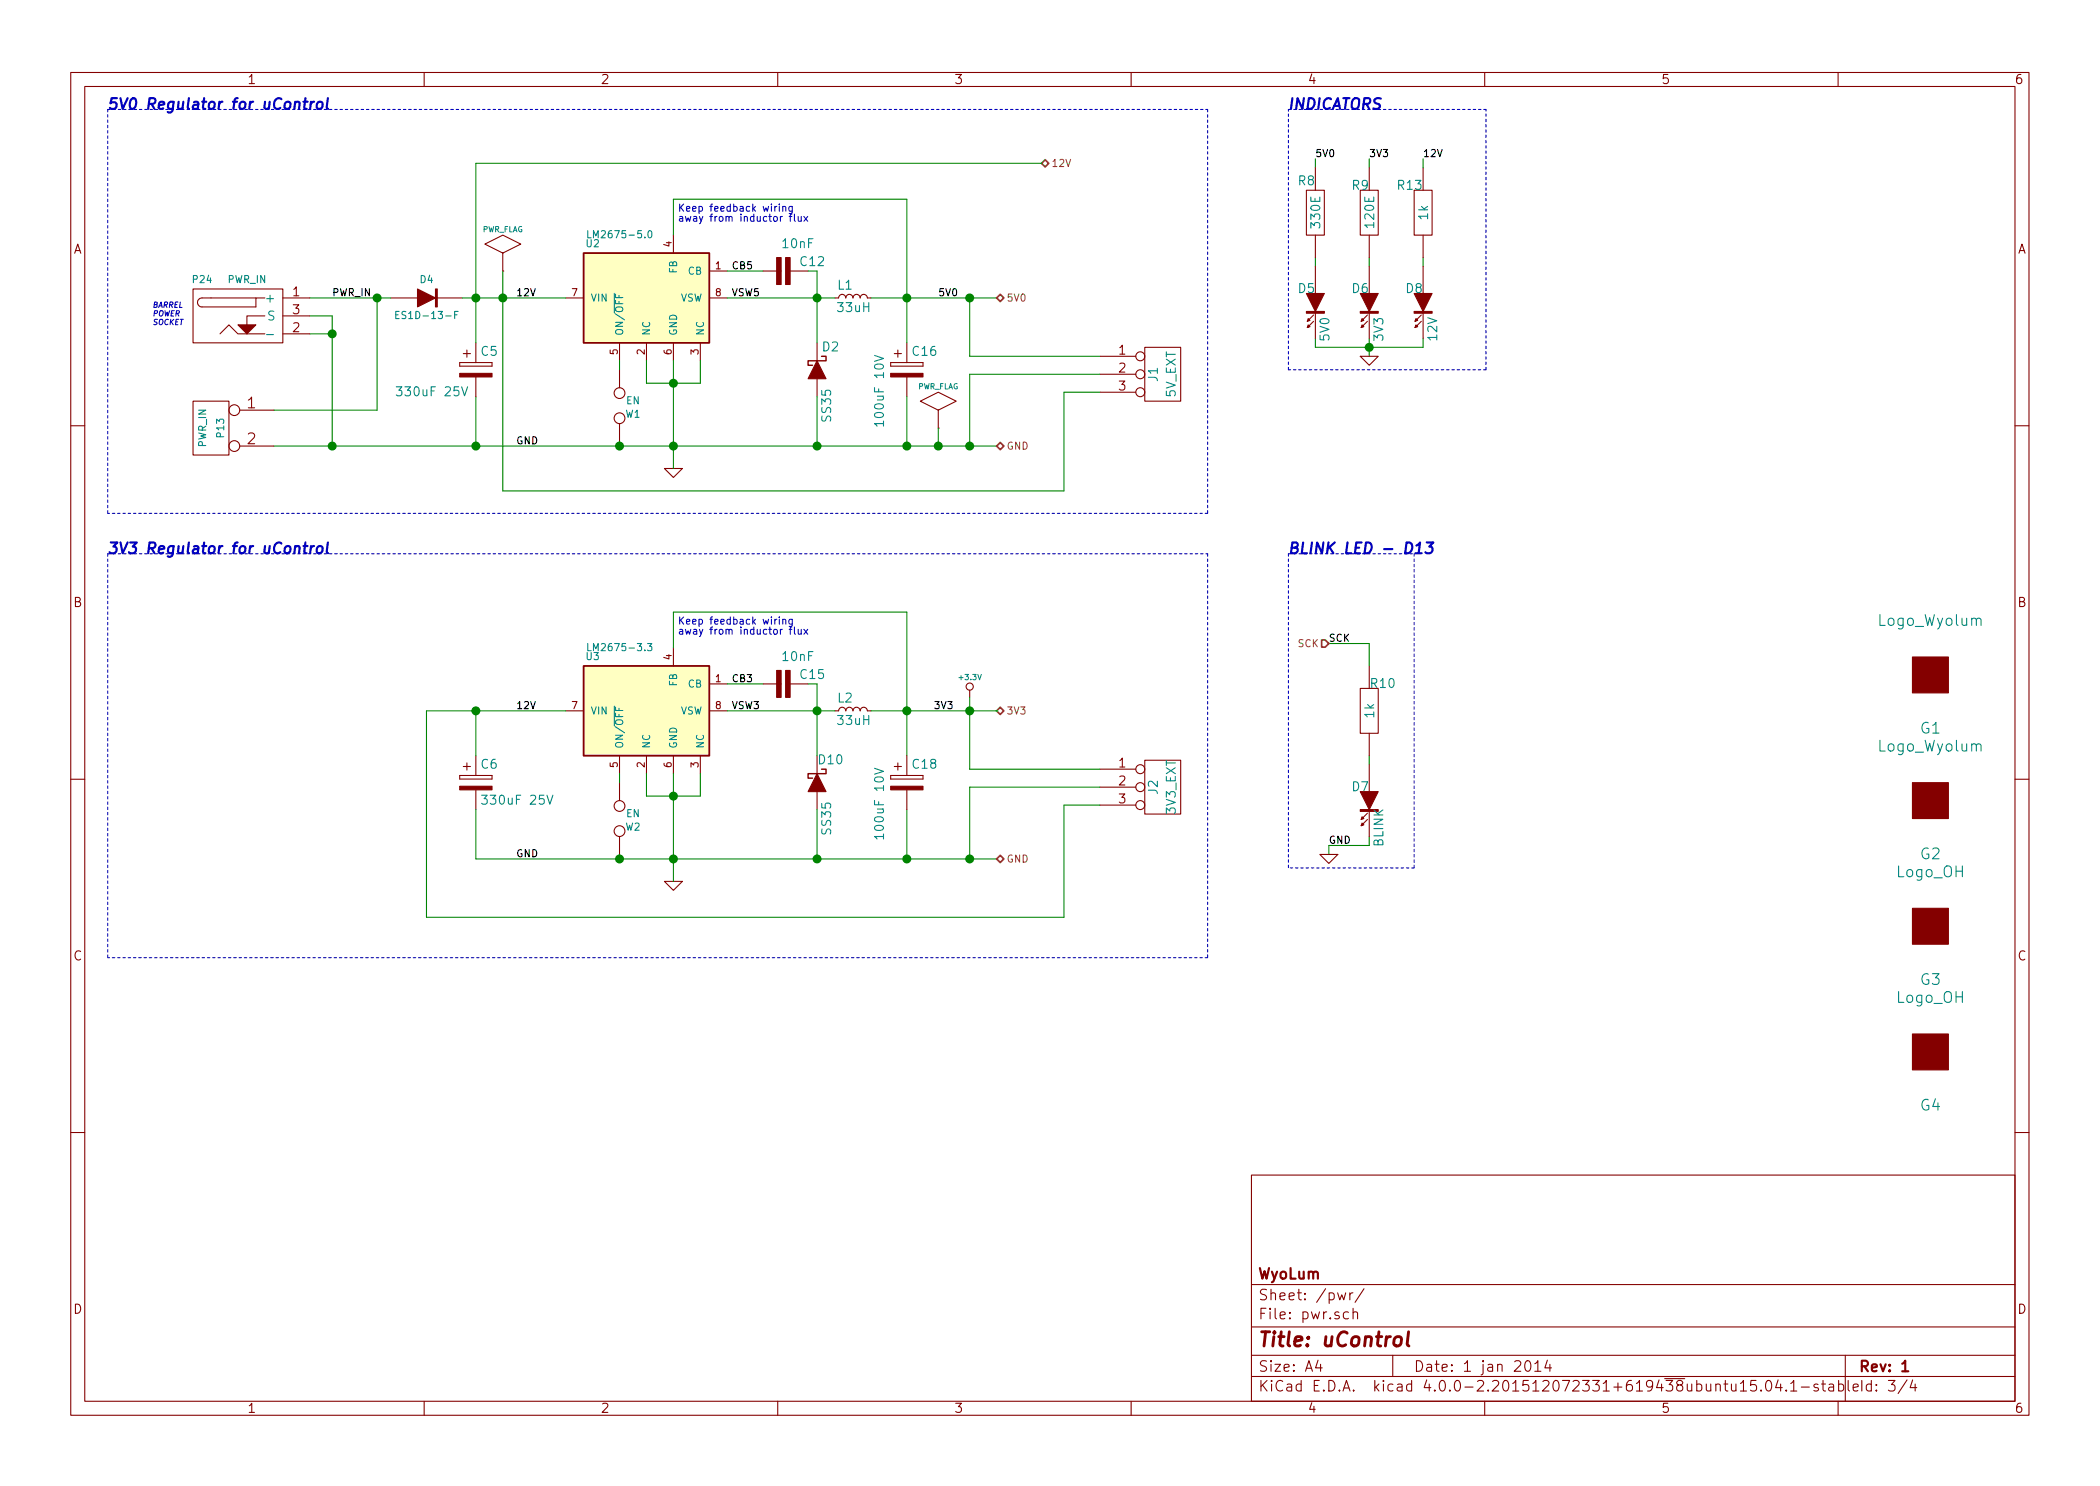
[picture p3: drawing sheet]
EESchema Schematic File Version 2
LIBS:mmM
LIBS:power
LIBS:mmM-cache
EELAYER 25 0
EELAYER END
$Descr A4 11693 8268
encoding utf-8
Sheet 3 4
Title "uControl"
Date "1 jan 2014"
Rev "1"
Comp "WyoLum"
Comment1 ""
Comment2 ""
Comment3 ""
Comment4 ""
$EndDescr
Wire Notes Line
	8275 2050 7175 2050
Wire Wire Line
	7325 1925 7925 1925
Wire Notes Line
	7175 3075 7875 3075
Wire Wire Line
	7625 3700 7625 3575
Wire Notes Line
	600  600  6725 600 
Wire Notes Line
	7175 3075 7175 4825
Wire Notes Line
	7875 3075 7875 4825
Wire Wire Line
	7625 4700 7400 4700
Wire Wire Line
	7625 4200 7625 4250
Wire Wire Line
	7625 3575 7400 3575
Wire Notes Line
	600  600  600  2850
Wire Wire Line
	7625 4700 7625 4650
Wire Wire Line
	7400 4700 7400 4750
Wire Notes Line
	6725 600  6725 2850
Wire Notes Line
	6725 2850 600  2850
Wire Notes Line
	8275 2050 8275 600 
Wire Wire Line
	7625 925  7625 875 
Wire Wire Line
	7325 1925 7325 1875
Wire Wire Line
	7625 1875 7625 1975
Wire Wire Line
	7325 1475 7325 1425
Wire Wire Line
	7625 1425 7625 1475
Connection ~ 7625 1925
Wire Wire Line
	7325 925  7325 875 
Wire Notes Line
	7175 2050 7175 600 
Wire Notes Line
	7875 4825 7175 4825
Wire Wire Line
	7925 1425 7925 1475
Wire Wire Line
	7925 1925 7925 1875
Wire Wire Line
	7925 925  7925 875 
Wire Notes Line
	7175 600  8275 600 
Text Notes 600  600  0    60   Italic 12
5V0 Regulator for uControl
$Comp
L R_1k00 R10
U 1 1
P 7625 3950
F 0 "R10" H 7700 4100 50  0000 C CNN
F 1 "1k" V 7630 3950 50  0000 C CNN
F 2 "mmM:r_0805" V 7730 3950 50  0001 C CNN
F 3 "" H 7625 3950 60  0001 C CNN
F 4 "RMCF0805JT1K00" H 7625 3950 60  0001 C CNN "manf#"
	1    7625 3950
	1    0    0    -1  
$EndComp
$Comp
L R_1k00 R13
U 1 1
P 7925 1175
F 0 "R13" H 7850 1325 50  0000 C CNN
F 1 "1k" V 7930 1175 50  0000 C CNN
F 2 "mmM:r_0805" V 8030 1175 50  0001 C CNN
F 3 "" H 7925 1175 60  0001 C CNN
F 4 "RMCF0805JT1K00" H 7925 1175 60  0001 C CNN "manf#"
	1    7925 1175
	1    0    0    -1  
$EndComp
$Comp
L R_120 R9
U 1 1
P 7625 1175
F 0 "R9" H 7575 1325 50  0000 C CNN
F 1 "120E" V 7630 1175 50  0000 C CNN
F 2 "mmM:r_0805" V 7730 1175 50  0001 C CNN
F 3 "" H 7625 1175 60  0001 C CNN
F 4 "RMCF0805JT120R" H 7625 1175 60  0001 C CNN "manf#"
	1    7625 1175
	1    0    0    -1  
$EndComp
$Comp
L R_330 R8
U 1 1
P 7325 1175
F 0 "R8" H 7275 1350 50  0000 C CNN
F 1 "330E" V 7330 1175 50  0000 C CNN
F 2 "mmM:r_0805" V 7430 1175 50  0001 C CNN
F 3 "" H 7325 1175 60  0001 C CNN
F 4 "RMCF0805JT330R" H 7325 1175 60  0001 C CNN "manf#"
	1    7325 1175
	1    0    0    -1  
$EndComp
$Comp
L V_IN P24
U 1 1
P 1425 1750
F 0 "P24" H 1125 1950 40  0000 C CNN
F 1 "PWR_IN" H 1375 1950 40  0000 C CNN
F 2 "mmM:JACK_ALIM" H 1425 1600 60  0001 C CNN
F 3 "" H 1425 1750 60  0001 C CNN
F 4 "PJ-002B" H 1425 1750 60  0001 C CNN "manf#"
	1    1425 1750
	1    0    0    -1  
$EndComp
$Comp
L LED D7
U 1 1
P 7625 4450
F 0 "D7" V 7550 4400 50  0000 C CNN
F 1 "BLINK" H 7775 4500 50  0000 C CNN
F 2 "mmM:led_0805" H 7775 4600 50  0001 C CNN
F 3 "" H 7625 4450 60  0001 C CNN
F 4 "LG M67K-H1J2-24-Z" V 7625 4450 60  0001 C CNN "manf#"
	1    7625 4450
	0    1    1    0   
$EndComp
$Comp
L LED D8
U 1 1
P 7925 1675
F 0 "D8" V 7850 1625 50  0000 C CNN
F 1 "12V" H 8075 1725 50  0000 C CNN
F 2 "mmM:led_0805" H 8075 1825 50  0001 C CNN
F 3 "" H 7925 1675 60  0001 C CNN
F 4 "LG M67K-H1J2-24-Z" V 7925 1675 60  0001 C CNN "manf#"
	1    7925 1675
	0    1    1    0   
$EndComp
$Comp
L LED D6
U 1 1
P 7625 1675
F 0 "D6" V 7550 1625 50  0000 C CNN
F 1 "3V3" H 7775 1725 50  0000 C CNN
F 2 "mmM:led_0805" H 7775 1825 50  0001 C CNN
F 3 "" H 7625 1675 60  0001 C CNN
F 4 "LG M67K-H1J2-24-Z" V 7625 1675 60  0001 C CNN "manf#"
	1    7625 1675
	0    1    1    0   
$EndComp
$Comp
L LED D5
U 1 1
P 7325 1675
F 0 "D5" V 7250 1625 50  0000 C CNN
F 1 "5V0" H 7475 1725 50  0000 C CNN
F 2 "mmM:led_0805" H 7475 1825 50  0001 C CNN
F 3 "" H 7325 1675 60  0001 C CNN
F 4 "LG M67K-H1J2-24-Z" V 7325 1675 60  0001 C CNN "manf#"
	1    7325 1675
	0    1    1    0   
$EndComp
$Comp
L D_1N4001 D4
U 1 1
P 2375 1650
F 0 "D4" H 2375 1750 40  0000 C CNN
F 1 "ES1D-13-F" H 2375 1550 40  0000 C CNN
F 2 "mmM:Diode-SMA" H 2375 1650 40  0001 C CNN
F 3 "" H 2375 1650 60  0001 C CNN
F 4 "ES1D-13-F" H 2375 1650 60  0001 C CNN "manf#"
	1    2375 1650
	1    0    0    -1  
$EndComp
Text Label 7925 875  0    40   ~ 0
12V
Text HLabel 5550 3950 2    40   BiDi ~ 0
3V3
$Comp
L +3.3V #PWR012
U 1 1
P 5400 3875
F 0 "#PWR012" H 5400 3835 30  0001 C CNN
F 1 "+3.3V" H 5400 3985 30  0000 C CNN
F 2 "" H 5400 3875 60  0001 C CNN
F 3 "" H 5400 3875 60  0001 C CNN
	1    5400 3875
	1    0    0    -1  
$EndComp
$Comp
L GND #PWR013
U 1 1
P 7625 1975
F 0 "#PWR013" H 7625 1975 30  0001 C CNN
F 1 "GND" H 7625 1905 30  0001 C CNN
F 2 "" H 7625 1975 60  0001 C CNN
F 3 "" H 7625 1975 60  0001 C CNN
	1    7625 1975
	1    0    0    -1  
$EndComp
Text Label 7625 875  0    40   ~ 0
3V3
Text Label 7325 875  0    40   ~ 0
5V0
Text Notes 7175 600  0    60   Italic 12
INDICATORS
Text Notes 7175 3075 0    60   Italic 12
BLINK LED - D13
Text Label 7400 4700 0    40   ~ 0
GND
Text HLabel 7400 3575 0    40   Input ~ 0
SCK
$Comp
L GND #PWR014
U 1 1
P 7400 4750
F 0 "#PWR014" H 7400 4750 30  0001 C CNN
F 1 "GND" H 7400 4680 30  0001 C CNN
F 2 "" H 7400 4750 60  0001 C CNN
F 3 "" H 7400 4750 60  0001 C CNN
	1    7400 4750
	-1   0    0    -1  
$EndComp
Text Label 7400 3575 0    40   ~ 0
SCK
$Comp
L GND #PWR015
U 1 1
P 3750 2600
F 0 "#PWR015" H 3750 2600 30  0001 C CNN
F 1 "GND" H 3750 2530 30  0001 C CNN
F 2 "" H 3750 2600 60  0001 C CNN
F 3 "" H 3750 2600 60  0001 C CNN
	1    3750 2600
	-1   0    0    -1  
$EndComp
$Comp
L PCB G4
U 1 1
P 10750 5850
F 0 "G4" H 10750 5550 60  0000 C CNN
F 1 "Logo_OH" H 10750 6150 60  0000 C CNN
F 2 "mmM:OSHW_6mm" H 10750 5850 60  0001 C CNN
F 3 "" H 10750 5850 60  0001 C CNN
	1    10750 5850
	1    0    0    -1  
$EndComp
$Comp
L PCB G3
U 1 1
P 10750 5150
F 0 "G3" H 10750 4850 60  0000 C CNN
F 1 "Logo_OH" H 10750 5450 60  0000 C CNN
F 2 "mmM:OSHW_6mm" H 10750 5150 60  0001 C CNN
F 3 "" H 10750 5150 60  0001 C CNN
	1    10750 5150
	1    0    0    -1  
$EndComp
$Comp
L PCB G2
U 1 1
P 10750 4450
F 0 "G2" H 10750 4150 60  0000 C CNN
F 1 "Logo_Wyolum" H 10750 4750 60  0000 C CNN
F 2 "mmM:Logo-WL3" H 10750 4450 60  0001 C CNN
F 3 "" H 10750 4450 60  0001 C CNN
	1    10750 4450
	1    0    0    -1  
$EndComp
$Comp
L PCB G1
U 1 1
P 10750 3750
F 0 "G1" H 10750 3450 60  0000 C CNN
F 1 "Logo_Wyolum" H 10750 4050 60  0000 C CNN
F 2 "mmM:Logo-WL3" H 10750 3750 60  0001 C CNN
F 3 "" H 10750 3750 60  0001 C CNN
	1    10750 3750
	1    0    0    -1  
$EndComp
$Comp
L CONN_2 P13
U 1 1
P 1175 2375
F 0 "P13" V 1125 2375 40  0000 C CNN
F 1 "PWR_IN" V 1225 2375 40  0000 C CNN
F 2 "mmM:Header_2" H 1175 2375 60  0001 C CNN
F 3 "" H 1175 2375 60  0000 C CNN
F 4 "PRPC002SFAN-RC" V 1175 2375 60  0001 C CNN "manf#"
	1    1175 2375
	-1   0    0    -1  
$EndComp
Wire Notes Line
	600  3075 6725 3075
Wire Notes Line
	600  3075 600  5325
Wire Notes Line
	6725 3075 6725 5325
Text Notes 600  3075 0    60   Italic 12
3V3 Regulator for uControl
$Comp
L LM2675-5.0 U2
U 1 1
P 3600 1650
F 0 "U2" H 3300 1950 40  0000 C CNN
F 1 "LM2675-5.0" H 3450 2000 40  0000 C CNN
F 2 "mmM:SO8E" H 3600 1650 40  0001 C CIN
F 3 "" H 3600 1650 60  0000 C CNN
F 4 "LM2675MX-5.0/NOPB" H 3600 1650 60  0001 C CNN "manf#"
	1    3600 1650
	1    0    0    -1  
$EndComp
$Comp
L CP C16
U 1 1
P 5050 2050
F 0 "C16" H 5075 2150 50  0000 L CNN
F 1 "100uF 10V" V 4900 1725 50  0000 L CNN
F 2 "mmM:C_2917_HandSoldering" H 5088 1900 30  0001 C CNN
F 3 "" H 5050 2050 60  0000 C CNN
F 4 "TPSD107M010R0050" H 5050 2050 60  0001 C CNN "manf#"
	1    5050 2050
	1    0    0    -1  
$EndComp
$Comp
L C C12
U 1 1
P 4375 1500
F 0 "C12" V 4325 1575 50  0000 L CNN
F 1 "10nF" V 4225 1475 50  0000 L CNN
F 2 "mmM:c_0805" H 4413 1350 30  0001 C CNN
F 3 "" H 4375 1500 60  0000 C CNN
F 4 "CL21B103KBANNNC" V 4375 1500 60  0001 C CNN "manf#"
	1    4375 1500
	0    1    1    0   
$EndComp
$Comp
L D_Schottky D2
U 1 1
P 4550 2050
F 0 "D2" V 4425 2125 50  0000 C CNN
F 1 "SS35" H 4750 2100 50  0000 C CNN
F 2 "mmM:DO-214AB" H 4550 2050 60  0001 C CNN
F 3 "" H 4550 2050 60  0000 C CNN
F 4 "SS35" V 4550 2050 60  0001 C CNN "manf#"
	1    4550 2050
	0    1    1    0   
$EndComp
Wire Wire Line
	4050 1650 4650 1650
Wire Wire Line
	4050 1500 4250 1500
Wire Wire Line
	4500 1500 4550 1500
Wire Wire Line
	4550 1500 4550 1900
Connection ~ 4550 1650
Wire Wire Line
	5050 1100 5050 1900
Wire Wire Line
	4850 1650 5550 1650
Wire Wire Line
	2650 900  2650 1900
Wire Wire Line
	2575 1650 3150 1650
Wire Wire Line
	2650 2475 2650 2200
Wire Wire Line
	1525 2475 5550 2475
Wire Wire Line
	5050 2475 5050 2200
Wire Wire Line
	4550 2200 4550 2475
Connection ~ 4550 2475
Wire Wire Line
	3750 2000 3750 2600
Connection ~ 3750 2475
Wire Wire Line
	5050 1100 3750 1100
Wire Wire Line
	3750 1100 3750 1300
Connection ~ 5050 1650
Connection ~ 2650 1650
Wire Wire Line
	1725 1750 1850 1750
Wire Wire Line
	1850 1750 1850 2475
Connection ~ 2650 2475
Text Label 2875 2475 0    40   ~ 0
GND
Text Label 4075 1650 0    40   ~ 0
VSW5
Text Label 4075 1500 0    40   ~ 0
CB5
Text Notes 3775 1225 0    40   ~ 0
Keep feedback wiring\naway from inductor flux
$Comp
L TEST W1
U 1 1
P 3450 2250
F 0 "W1" V 3500 2325 40  0000 C CNN
F 1 "EN" V 3425 2325 40  0000 C CNN
F 2 "mmM:r_0805" H 3450 2250 60  0001 C CNN
F 3 "" H 3450 2250 60  0000 C CNN
	1    3450 2250
	0    1    1    0   
$EndComp
Wire Wire Line
	3450 2050 3450 2000
Wire Wire Line
	3450 2450 3450 2475
Connection ~ 3450 2475
Wire Wire Line
	3600 2000 3600 2125
Wire Wire Line
	3600 2125 3900 2125
Connection ~ 3750 2125
Wire Wire Line
	3900 2125 3900 2000
Wire Wire Line
	1725 1850 1850 1850
Connection ~ 1850 1850
Text Label 1850 1650 0    40   ~ 0
PWR_IN
Wire Wire Line
	1725 1650 2175 1650
Text Notes 850  1800 0    30   Italic 6
BARREL\nPOWER\nSOCKET
Text Label 2875 1650 0    40   ~ 0
12V
Connection ~ 1850 2475
Wire Wire Line
	1525 2275 2100 2275
Wire Wire Line
	2100 2275 2100 1650
Connection ~ 2100 1650
$Comp
L PWR_FLAG #FLG016
U 1 1
P 5225 2375
F 0 "#FLG016" H 5225 2645 30  0001 C CNN
F 1 "PWR_FLAG" H 5225 2605 30  0000 C CNN
F 2 "" H 5225 2375 60  0000 C CNN
F 3 "" H 5225 2375 60  0000 C CNN
	1    5225 2375
	1    0    0    -1  
$EndComp
Text HLabel 5800 900  2    40   BiDi ~ 0
12V
Text HLabel 5550 2475 2    40   BiDi ~ 0
GND
Text HLabel 5550 1650 2    40   BiDi ~ 0
5V0
Wire Wire Line
	5800 900  2650 900 
Connection ~ 5050 2475
Wire Wire Line
	5225 2375 5225 2475
Connection ~ 5225 2475
Text Label 5225 1650 0    40   ~ 0
5V0
Wire Wire Line
	6125 2075 5400 2075
Wire Wire Line
	5400 2075 5400 2475
Connection ~ 5400 2475
Wire Wire Line
	6125 1975 5400 1975
Wire Wire Line
	5400 1975 5400 1650
Connection ~ 5400 1650
$Comp
L GND #PWR017
U 1 1
P 3750 4900
F 0 "#PWR017" H 3750 4900 30  0001 C CNN
F 1 "GND" H 3750 4830 30  0001 C CNN
F 2 "" H 3750 4900 60  0001 C CNN
F 3 "" H 3750 4900 60  0001 C CNN
	1    3750 4900
	-1   0    0    -1  
$EndComp
$Comp
L LM2675-5.0 U3
U 1 1
P 3600 3950
F 0 "U3" H 3300 4250 40  0000 C CNN
F 1 "LM2675-3.3" H 3450 4300 40  0000 C CNN
F 2 "mmM:SO8E" H 3600 3950 40  0001 C CIN
F 3 "" H 3600 3950 60  0000 C CNN
F 4 "LM2675MX-3.3/NOPB" H 3600 3950 60  0001 C CNN "manf#"
	1    3600 3950
	1    0    0    -1  
$EndComp
$Comp
L CP C6
U 1 1
P 2650 4350
F 0 "C6" H 2675 4450 50  0000 L CNN
F 1 "330uF 25V" H 2675 4250 50  0000 L CNN
F 2 "mmM:C_ELCO_SMD_8x10" H 2688 4200 30  0001 C CNN
F 3 "" H 2650 4350 60  0000 C CNN
F 4 "UCL1E331MNL1GS" H 2650 4350 60  0001 C CNN "manf#"
	1    2650 4350
	1    0    0    -1  
$EndComp
$Comp
L L_Small L2
U 1 1
P 4750 3950
F 0 "L2" V 4825 3950 50  0000 L CNN
F 1 "33uH" V 4700 3850 50  0000 L CNN
F 2 "mmM:Choke_SMD_Wuerth-784775133" H 4750 3950 60  0001 C CNN
F 3 "" H 4750 3950 60  0000 C CNN
F 4 "784775133" V 4750 3950 60  0001 C CNN "manf#"
	1    4750 3950
	0    -1   -1   0   
$EndComp
$Comp
L C C15
U 1 1
P 4375 3800
F 0 "C15" V 4325 3875 50  0000 L CNN
F 1 "10nF" V 4225 3775 50  0000 L CNN
F 2 "mmM:c_0805" H 4413 3650 30  0001 C CNN
F 3 "" H 4375 3800 60  0000 C CNN
F 4 "CL21B103KBANNNC" V 4375 3800 60  0001 C CNN "manf#"
	1    4375 3800
	0    1    1    0   
$EndComp
$Comp
L D_Schottky D10
U 1 1
P 4550 4350
F 0 "D10" V 4425 4425 50  0000 C CNN
F 1 "SS35" H 4750 4400 50  0000 C CNN
F 2 "mmM:DO-214AB" H 4550 4350 60  0001 C CNN
F 3 "" H 4550 4350 60  0000 C CNN
F 4 "SS35" V 4550 4350 60  0001 C CNN "manf#"
	1    4550 4350
	0    1    1    0   
$EndComp
Wire Wire Line
	4050 3950 4650 3950
Wire Wire Line
	4050 3800 4250 3800
Wire Wire Line
	4500 3800 4550 3800
Wire Wire Line
	4550 3800 4550 4200
Connection ~ 4550 3950
Wire Wire Line
	5050 3400 5050 4200
Wire Wire Line
	4850 3950 5550 3950
Wire Wire Line
	2375 3950 3150 3950
Wire Wire Line
	2650 4775 5550 4775
Wire Wire Line
	5050 4775 5050 4500
Wire Wire Line
	4550 4500 4550 4775
Connection ~ 4550 4775
Wire Wire Line
	3750 4300 3750 4900
Connection ~ 3750 4775
Wire Wire Line
	5050 3400 3750 3400
Wire Wire Line
	3750 3400 3750 3600
Connection ~ 5050 3950
Text Label 4075 3950 0    40   ~ 0
VSW3
Text Label 4075 3800 0    40   ~ 0
CB3
Text Notes 3775 3525 0    40   ~ 0
Keep feedback wiring\naway from inductor flux
$Comp
L TEST W2
U 1 1
P 3450 4550
F 0 "W2" V 3500 4625 40  0000 C CNN
F 1 "EN" V 3425 4625 40  0000 C CNN
F 2 "mmM:r_0805" H 3450 4550 60  0001 C CNN
F 3 "" H 3450 4550 60  0000 C CNN
	1    3450 4550
	0    1    1    0   
$EndComp
Wire Wire Line
	3450 4350 3450 4300
Wire Wire Line
	3450 4750 3450 4775
Connection ~ 3450 4775
Wire Wire Line
	3600 4300 3600 4425
Wire Wire Line
	3600 4425 3900 4425
Connection ~ 3750 4425
Wire Wire Line
	3900 4425 3900 4300
Text Label 2875 3950 0    40   ~ 0
12V
Text HLabel 5550 4775 2    40   BiDi ~ 0
GND
Connection ~ 5050 4775
Wire Wire Line
	6125 4375 5400 4375
Wire Wire Line
	5400 4375 5400 4775
Connection ~ 5400 4775
Wire Wire Line
	5400 4275 6125 4275
Wire Wire Line
	5400 3875 5400 4275
Connection ~ 5400 3950
Text Label 5200 3950 0    40   ~ 0
3V3
Wire Notes Line
	6725 5325 600  5325
Wire Wire Line
	2650 4200 2650 3950
Wire Wire Line
	2650 4500 2650 4775
Text Label 2875 4775 0    40   ~ 0
GND
$Comp
L CP C18
U 1 1
P 5050 4350
F 0 "C18" H 5075 4450 50  0000 L CNN
F 1 "100uF 10V" V 4900 4025 50  0000 L CNN
F 2 "mmM:C_2917_HandSoldering" H 5088 4200 30  0001 C CNN
F 3 "" H 5050 4350 60  0000 C CNN
F 4 "TPSD107M010R0050" H 5050 4350 60  0001 C CNN "manf#"
	1    5050 4350
	1    0    0    -1  
$EndComp
$Comp
L L_Small L1
U 1 1
P 4750 1650
F 0 "L1" V 4825 1650 50  0000 L CNN
F 1 "33uH" V 4700 1550 50  0000 L CNN
F 2 "mmM:Choke_SMD_Wuerth-784775133" H 4750 1650 60  0001 C CNN
F 3 "" H 4750 1650 60  0000 C CNN
F 4 "784775133" V 4750 1650 60  0001 C CNN "manf#"
	1    4750 1650
	0    -1   -1   0   
$EndComp
$Comp
L CP C5
U 1 1
P 2650 2050
F 0 "C5" H 2675 2150 50  0000 L CNN
F 1 "330uF 25V" H 2200 1925 50  0000 L CNN
F 2 "mmM:C_ELCO_SMD_8x10" H 2688 1900 30  0001 C CNN
F 3 "" H 2650 2050 60  0000 C CNN
F 4 "UCL1E331MNL1GS" H 2650 2050 60  0001 C CNN "manf#"
	1    2650 2050
	1    0    0    -1  
$EndComp
$Comp
L PWR_FLAG #FLG018
U 1 1
P 2800 1500
F 0 "#FLG018" H 2800 1770 30  0001 C CNN
F 1 "PWR_FLAG" H 2800 1730 30  0000 C CNN
F 2 "" H 2800 1500 60  0000 C CNN
F 3 "" H 2800 1500 60  0000 C CNN
	1    2800 1500
	1    0    0    -1  
$EndComp
Wire Wire Line
	2800 1500 2800 2725
Connection ~ 2800 1650
$Comp
L CONN_3 J2
U 1 1
P 6475 4375
F 0 "J2" V 6425 4375 50  0000 C CNN
F 1 "3V3_EXT" V 6525 4375 50  0000 C CNN
F 2 "mmM:Header_3" H 6475 4375 60  0001 C CNN
F 3 "" H 6475 4375 60  0000 C CNN
F 4 "PREC003SAAN-RC" V 6475 4375 60  0001 C CNN "manf#"
	1    6475 4375
	1    0    0    -1  
$EndComp
Wire Wire Line
	2375 3950 2375 5100
Wire Wire Line
	2375 5100 5925 5100
Wire Wire Line
	5925 5100 5925 4475
Wire Wire Line
	5925 4475 6125 4475
Connection ~ 2650 3950
$Comp
L CONN_3 J1
U 1 1
P 6475 2075
F 0 "J1" V 6425 2075 50  0000 C CNN
F 1 "5V_EXT" V 6525 2075 50  0000 C CNN
F 2 "mmM:Header_3" H 6475 2075 60  0001 C CNN
F 3 "" H 6475 2075 60  0000 C CNN
F 4 "PREC003SAAN-RC" V 6475 2075 60  0001 C CNN "manf#"
	1    6475 2075
	1    0    0    -1  
$EndComp
Wire Wire Line
	2800 2725 5925 2725
Wire Wire Line
	5925 2725 5925 2175
Wire Wire Line
	5925 2175 6125 2175
$EndSCHEMATC
